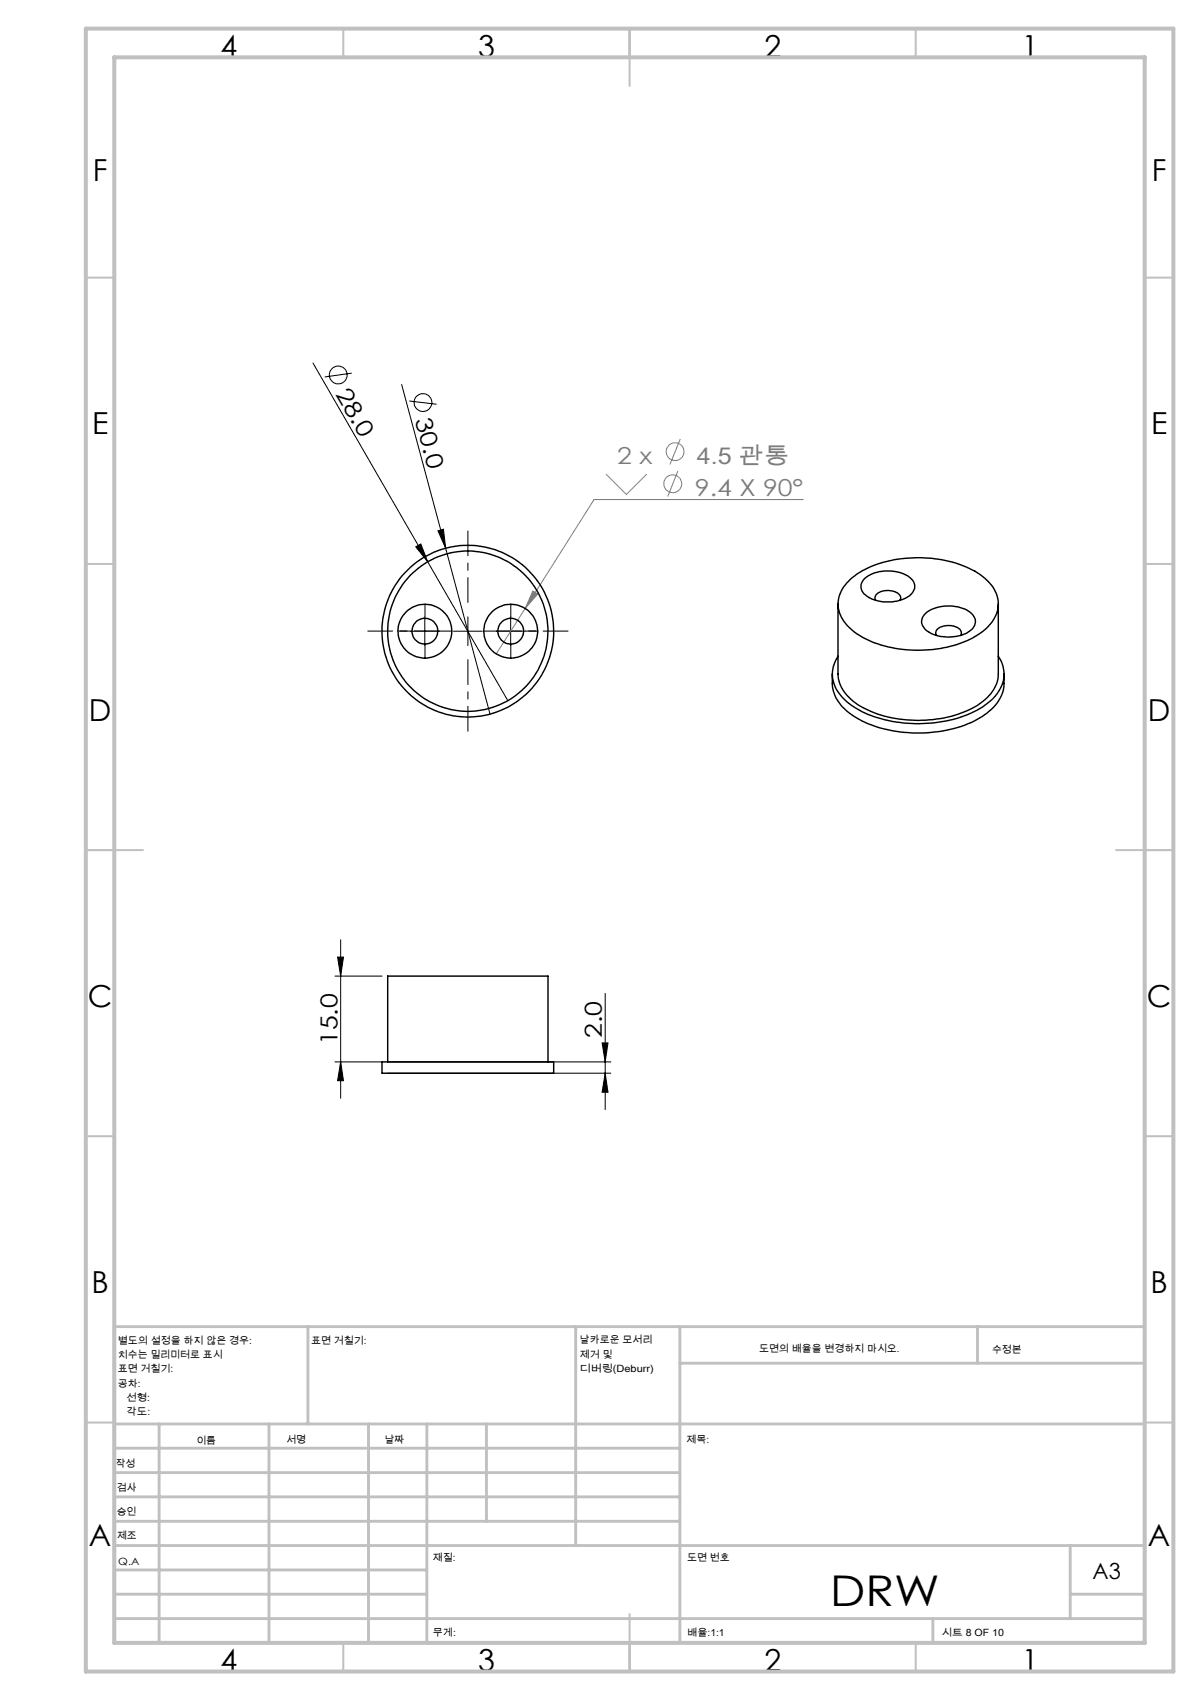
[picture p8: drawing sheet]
<svg xmlns="http://www.w3.org/2000/svg" width="210mm" height="297mm" viewBox="0 0 210 297" stroke-linecap="round" stroke-linejoin="round" font-family="sans-serif">
<g fill="none" stroke="#808080" stroke-width=".18">
<path d="M118.9 76.7l-1.8 4.4M105.9 82.8l3.5 3.6 3.6-3.6M118.4 82.3l-1.7 4.4M140.3 87.3h-36.5l-17.1 26.9M93.1 103.3l.8 .5-2.1 2.5z"/>
<circle cx="117.9" cy="78.9" r="1.55"/>
<circle cx="117.5" cy="84.5" r="1.55"/>
</g>
<g fill="none" stroke="#000" stroke-width=".18">
<path d="M54.7 63.4l34 59M61.5 65.2l-4.8 .7M70.2 67.2l7.7 28.6M71.5 70.1l4.8 .5M72.6 95.5l.9-.5 1.2 3.1zM76.5 92.7l1-.2 .4 3.3zM77.9 95.8l7.7 29M71.7 110.3h5M74.2 107.8v5M79.2 110.3h5M81.7 107.8v5M86.7 110.3h5"/>
<path d="M89.2 107.8v5M58.5 170.5h8.2M59 167.2h1l-.5 3.3zM59.5 164.2v27.7M105.7 173.6v20.2M58.5 185.5h8.2M59.5 185.5l.5 3.3h-1zM67.7 187.5h39M67.7 185.5h39M105.2 182.2h1l-.5 3.3zM105.7 187.5l.5 3.3h-1z"/>
<circle cx="59.1" cy="65.5" r="1.55"/>
<circle cx="73.9" cy="70.3" r="1.55"/>
</g>
<path d="M76.7 110.3h-12.5M81.7 105.3v-12.5M81.7 115.3v12.5M86.7 110.3h12.5" fill="none" stroke="#000" stroke-width=".18" stroke-dasharray="15.2 1.3 1.3 1.3" stroke-dashoffset="10.9"/>
<path d="M71.7 110.3h-2.2M74.2 107.8v-2.3M74.2 112.8v2.2M76.7 110.3h2.3M86.7 110.3h-2.2M89.2 107.8v-2.3M89.2 112.8v2.2M91.7 110.3h2.3" fill="none" stroke="#000" stroke-width=".18" stroke-dasharray="15.2 1.3 1.3 1.3"/>
<g fill="none" stroke="#c0c0c0" stroke-width=".35">
<path d="M60 5v5M110 5v10M160 5v5M15 48.5h5M200 48.5h5M15 98.5h5M200 98.5h5M15 148.5h10M195 148.5h10M15 198.5h5M200 198.5h5M15 248.5h5"/>
<path d="M200 248.5h5M60 287v5M110 282v10M160 287v5"/>
</g>
<g fill="none" stroke="#c0c0c0" stroke-width=".5">
<path d="M53.8 231.8v17M100.6 231.8v38.2M118.8 231.8v55.2M118.8 238.2h81.2M170.8 231.8v6.4M200 231.8h-180v55.2M20 248.8h180M20 257.3h98.8M20 253h98.8M27.8 248.8v38.2M47 248.8v38.2M64.4 248.8v38.2"/>
<path d="M74.6 248.8v38.2M85 248.8v17M20 265.8h98.8M20 261.5h98.8M20 278.5h54.6M20 274.3h54.6M20 270h180M187 278.5h13M187 270v12.8M20 282.8h180M163 282.8v4.2"/>
</g>
<path d="M15 5h190v287h-190zM20 10h180v277h-180z" fill="none" stroke="#c0c0c0" stroke-width=".7"/>
<g fill="#000">
<path d="M72.6 95.5l.9-.5 1.2 3.1zM76.5 92.7l1-.2 .4 3.3z"/>
<path d="M105.7 187.5l.5 3.3h-1zM105.2 182.2h1l-.5 3.3zM59.5 185.5l.5 3.3h-1zM59 167.2h1l-.5 3.3z"/>
</g>
<path d="M93.1 103.3l.8 .5-2.1 2.5z" fill="#808080"/>
<g fill="none" stroke="#000" stroke-width=".25">
<path d="M145.4 117.8v1.6a7.3 7.3 0 0 0 4.2 6 23.2 23.2 0 0 0 17.1 1.9 13.5 13.5 0 0 0 7.7-4.9 5.1 5.1 0 0 0 1-3v-1.6M146.4 105.5v12.3a6.9 6.9 0 0 0 3.9 5.6 22.1 22.1 0 0 0 17.6 1.2 10.1 10.1 0 0 0 6.1-4.8l.3-1.1 .1-.8v-12.4M146.4 114.6a5.6 5.6 0 0 0 1.1 7.6 18.2 18.2 0 0 0 11.8 4.2 20.4 20.4 0 0 0 13.2-3.5 6 6 0 0 0 2.5-7.2l-.6-1.1M148.6 101.2a18.3 18.3 0 0 1 12.2-3.8 18 18 0 0 1 11.2 3.6 5.4 5.4 0 0 1 1.8 6.9 11.3 11.3 0 0 1-7.1 4.8 22 22 0 0 1-16.4-1.6 7.2 7.2 0 0 1-3.9-5.2 5.8 5.8 0 0 1 2.2-4.7zM151 101.1a6.9 6.9 0 0 1 8-.1 1.89 1.89 0 0 1-.4 3.2 6.8 6.8 0 0 1-7.7-.5 1.84 1.84 0 0 1 .1-2.6zM153 104.9a1.14 1.14 0 0 1 .9-1.5 3 3 0 0 1 3.4 .7l.1 .4-.2 .4M161.5 107.4a6.4 6.4 0 0 1 6.1-1.3 3.2 3.2 0 0 1 2.8 2.4 2.6 2.6 0 0 1-2 2.3 7 7 0 0 1-6.7-.8 1.76 1.76 0 0 1-.2-2.6zM163.6 111a1.15 1.15 0 0 1 1.1-1.6 2.76 2.76 0 0 1 3.2 .9l.1 .4-.1 .3M66.7 185.5h30v2h-30zM67.7 185.5v-15h28v15"/>
<circle cx="74.2" cy="110.3" r="4.7"/>
<circle cx="74.2" cy="110.3" r="2.26"/>
<circle cx="81.7" cy="110.3" r="15"/>
<circle cx="81.7" cy="110.3" r="14"/>
<circle cx="89.2" cy="110.3" r="4.7"/>
<circle cx="89.2" cy="110.3" r="2.26"/>
</g>
<text font-size="7.4" x="145" y="280.5">DRW</text>
<g font-size="5.3">
<text x="38.5" y="9.9">4</text>
<text x="83.5" y="9.9">3</text>
<text x="133.6" y="9.9">2</text>
<text x="178.6" y="9.9">1</text>
<text x="16.2" y="31.7">F</text>
<text x="201.2" y="31.7">F</text>
<text x="16.1" y="75.9">E</text>
<text x="201.1" y="75.9">E</text>
<text x="15.5" y="125.9">D</text>
<text x="200.5" y="125.9">D</text>
<text x="15.4" y="175.9">C</text>
<text x="200.4" y="175.9">C</text>
<text x="16" y="225.9">B</text>
<text x="201" y="225.9">B</text>
<text x="15.5" y="270.2">A</text>
<text x="200.5" y="270.2">A</text>
<text x="38.5" y="291.9">4</text>
<text x="83.5" y="291.9">3</text>
<text x="133.6" y="291.9">2</text>
<text x="178.6" y="291.9">1</text>
</g>
<g font-size="4.1">
<text x="58.5" y="68.8" transform="rotate(60 58.5 68.8)">28.0</text>
<text x="72.5" y="73.3" transform="rotate(75 72.5 73.3)">30.0</text>
<text x="58.9" y="182.6" transform="rotate(-90 58.9 182.6)">15.0</text>
<text x="105.2" y="181.3" transform="rotate(-90 105.2 181.3)">2.0</text>
</g>
<g font-size="4.1" fill="#808080">
<text x="107.8" y="81">2 x</text>
<text x="121.8" y="81">4.5 관통</text>
<text x="121.4" y="86.6">9.4 X 90°</text>
</g>
<text font-size="3.9" x="190.9" y="275.8">A3</text>
<g font-size="1.7">
<text x="20.6" y="234.8">별도의 설정을 하지 않은 경우:</text>
<text x="20.6" y="237.3">치수는 밀리미터로 표시</text>
<text x="20.6" y="239.8">표면 거칠기:</text>
<text x="54.4" y="234.8">표면 거칠기:</text>
<text x="101.3" y="234.7">날카로운 모서리</text>
<text x="101.3" y="237.2">제거 및</text>
<text x="101.3" y="239.7">디버링(Deburr)</text>
<text x="132.6" y="236.2">도면의 배율을 변경하지 마시오.</text>
<text x="173.3" y="236.4">수정본</text>
<text x="20.6" y="242.3">공차:</text>
<text x="22.1" y="244.8">선형:</text>
<text x="22.1" y="247.3">각도:</text>
<text x="20.2" y="256.3">작성</text>
<text x="34.3" y="252.2">이름</text>
<text x="50" y="252.1">서명</text>
<text x="67.2" y="252.1">날짜</text>
<text x="120" y="252.1">제목:</text>
<text x="20.4" y="260.5">검사</text>
<text x="20.4" y="264.6">승인</text>
<text x="20.5" y="269">제조</text>
<text x="20.7" y="273.3">Q.A</text>
<text x="75.6" y="272.7">재질:</text>
<text x="120.1" y="272.7">도면 번호</text>
<text x="75.6" y="285.7">무게:</text>
<text x="120.1" y="285.8">배율:1:1</text>
<text x="164.5" y="285.8">시트 8 OF 10</text>
</g>
</svg>
